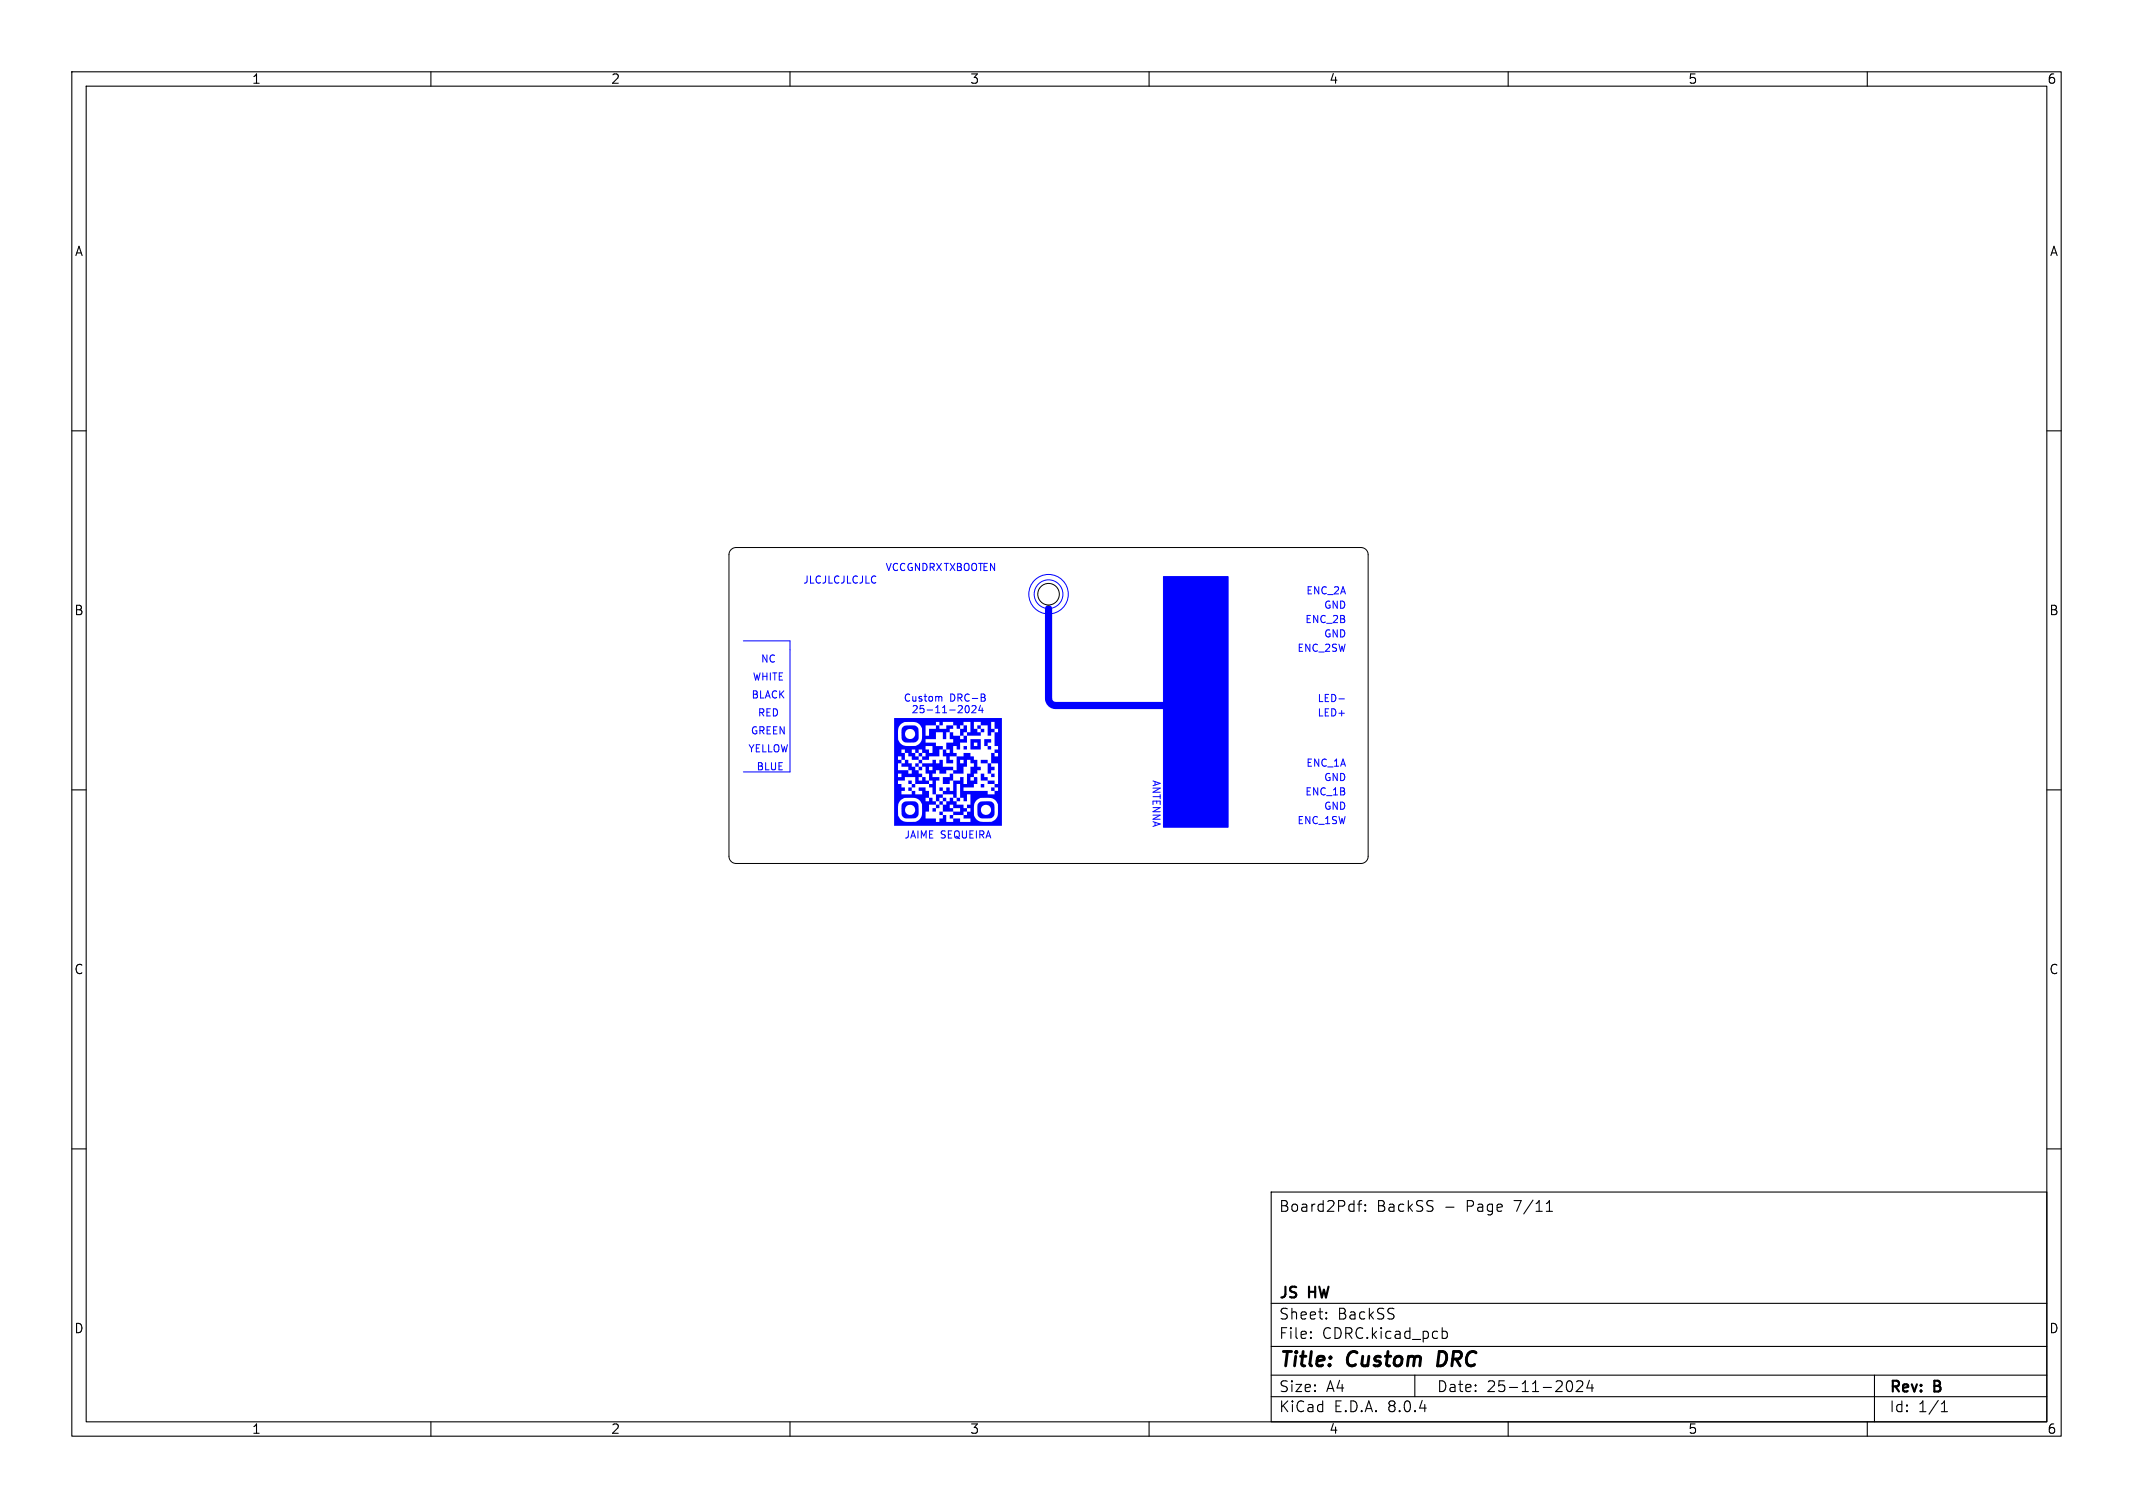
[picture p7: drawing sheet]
<svg xmlns="http://www.w3.org/2000/svg" width="297mm" height="210mm" viewBox="0 0 297 210" stroke-linecap="round" stroke-linejoin="round" font-family="sans-serif">
<path d="M146 84.7v12.6a1 1 0 0 0 1 1h15" fill="none" stroke="#00f" stroke-width="1"/>
<g fill="none" stroke="#00f" stroke-width=".14">
<path d="M103.5 89.3h6.5v18.2h-6.5M130.9 97l.2 .1v.6M134.5 98.4l-.1 .1M134.9 98.4a.54 .54 0 0 1-.3 .9l-.2-.2M135.9 98.4v.3l-.6 .6h.6M136.5 98.2l-.2 .7h.6M136.8 98.6v.7M137 97.1l.2 .2-.1 .3-.1 .1M137 96.7l.1 .1-.1 .3M186.4 97.3h.8"/>
<circle cx="146" cy="82.7" r="2.75"/>
<circle cx="146" cy="82.7" r="2"/>
</g>
<path d="M162 80.3h9v34.9h-9z" fill="#00f" stroke="#00f" stroke-width=".14"/>
<g fill="#00f">
<path d="M138 109.7h.5v.4h-.5z"/>
<path d="M136.6 109.2h.4v.5h-.4z"/>
<path d="M134.2 103.9h.4v.5h-.4z"/>
<path d="M133.2 111.1h.5v.5h-.5z"/>
<path d="M130.8 109.7h.5v.4h-.5z"/>
<path d="M129.8 112.5h.5v.5h-.5z"/>
<path d="M127.9 104.9h.5v.4h-.5z"/>
<path d="M136.1 101h.5v.5h.4v.5h-.4v-.5h-.5z"/>
<path d="M131.3 108.2h.9v-.5h.5v1h-.5v.5h-.9z"/>
<path d="M135.1 102.9h1.5v.8h-.5v-.3h-.5v.5h.5v-.2h.5v.7h-1.5z"/>
<path d="M137 102.9h1v.5h-.5v.5h.5v.5h-.5v-.5h-.5z"/>
<path d="M136.6 107.7h.4v.5h.5v.5h1v.5h-1v-.5h-.9z"/>
<path d="M126.5 109.7h.5v.4h-.5z"/>
<path d="M126.5 108.7h.5v.5h.4v.5h-.4v-.5h-.5z"/>
<path d="M136.6 105.8h.9v.5h.5v.5h.5v.5h-.5v.4h.5v.5h-.5v-.5h-.5v-1.4h-.9z"/>
<path d="M132.2 102h.5v.5h1v.4h.5v-.4h-.5v-1h.5v-.5h.4v1h-.4v.5h.4v.9h-.9v1h-.5v-.5h-.5v1h.5v.4h-1v.5h.5v.5h-.9v-1h-.5v-.9h.5v.5h.4v-.5h-.4v-1h.9v-.5h-.5z"/>
<path d="M136.3 111.8a2.45 2.45 0 0 1 2 0 1.28 1.28 0 0 1 .2 1.1h-.5a.71 .71 0 0 0-1-.7 .71 .71 0 0 0-.2 1.2 .71 .71 0 0 0 1.2-.4v-.1h.5a.89 .89 0 0 1-.2 .9 .89 .89 0 0 1-1 .2 .87 .87 0 0 1-1.2-.5v-.7a1.11 1.11 0 0 1 .2-1z"/>
<path d="M125.7 101.2a2.45 2.45 0 0 1 2 0 1.28 1.28 0 0 1 .2 1.1h-.5a.71 .71 0 0 0-1-.7 .71 .71 0 0 0-.1 1.2 .71 .71 0 0 0 1.1-.4v-.1h.5a.89 .89 0 0 1-.2 .9 .89 .89 0 0 1-1 .2 .87 .87 0 0 1-1.1-.5l-.1-.7a1.11 1.11 0 0 1 .2-1z"/>
<path d="M125.7 111.8a2.45 2.45 0 0 1 2 0 1.28 1.28 0 0 1 .2 1.1h-.5a.71 .71 0 0 0-1-.7 .71 .71 0 0 0-.1 1.2 .71 .71 0 0 0 1.1-.4v-.1h.5a.89 .89 0 0 1-.2 .9 .89 .89 0 0 1-1 .2 .87 .87 0 0 1-1.1-.5l-.1-.7a1.11 1.11 0 0 1 .2-1z"/>
<path d="M132.2 113.5h.5v.5h-.5z"/>
<path d="M127.4 106.3h.5v.5h.5v-.5h-.5v-.5h.5v.5h1.4v-.5h.5v.5h.5v-.5h.5v1h1.4v.2h-2.9v-.2h-.4v.5h.4v-.3h2.9v.3h-.9v.4h-1v-.4h-.5v.4h-.5v.5h1v.5h-.5v1.9h1v.5h.5v.5h-.5v-.5h-.5v.5h.5v.5h.5v-.5h.4v-.5h.5v.5h.5v.5h1v.4h-1.5v-.4h-.5v.4h.5v.5h1v-.5h.9v.5h-.4v.5h-1.5v-.5h-1.4v-.9h-.5v-.5h-.5v-1h-.5v-.9h-.4v-.5h.4v-.5h-.4v-1h-.5v-.9h-.5v.5h-.5v-.5h-.5z"/>
<path d="M130.8 113h.5v.5h-.5z"/>
<path d="M130.3 112.1h.5v.4h-.5z"/>
<path d="M124.5 100h15v1.5h-1v-1h-.5v1h.5v.5h.5v-.5h.5v2.4h-1v-1.9h-.5v.5h-.5v-1.5h-.9v-.5h-1v1h.5v.5h.5v.5h-2v-.5h.5v-1.5h-.9v.5h-.5v.5h-.5v-.5h-.5v-.5h-1.4v.5h-.5v-.5h-.5v.5h.5v.3h-.5v-.3h-1.4v1.4h-.5v-.3a1.27 1.27 0 0 0-.4-1.2 1.66 1.66 0 0 0-1.4-.4 1.3 1.3 0 0 0-1.4 .7l-.2 .9a1.44 1.44 0 0 0 .6 1.6l.5 .2h.7a1.3 1.3 0 0 0 1.5-.7l.1-.8 1 .1v-1h.9v-.2h.5v.2h1v-.5h.9v.5h-.5v.5h-.4v.9h-.5v-.9h-1v.9h-1.4v.5h1.4v.5h1v.5h-1.5v-.5h-.9v.5h.5v.5h.4v-.5h1v.9h-1.4v.5h-1v-.5h.5v-.4h-.5v-.5h-.5v.5h-.5v-.5h-.4v.5h.4v.4h.5v.5h-.9v-.5h-.5v-.4h-.5v-.5h-.5v.5h.5v.9h-.5v-.5h-.5v.5h.5v.5h.5v-.5h.5v.5h.5v.5h.4v.5h-.9v-.5h-1v-.5h-.5v1h1.5v.4h.5v-.4h.9v.4h.5v.3h-2.9v-.3h-.5v.5h.5v-.2h2.9v.2h-.5v.5h.5v-.5h.5v.5h.5v.5h-2v-1h-1.4v.5h-1v.5h.5v.5h.5v.4h-.5v.5h1.5v-.5h.4v.5h1v-.5h-.5v-.4h1v.4h.5v1h-.5v.5h.5v-.5h.4v.5h.5v.5h-.9v.9h-1v-.3a1.27 1.27 0 0 0-.4-1.3 1.66 1.66 0 0 0-1.4-.3 1.3 1.3 0 0 0-1.4 .7l-.2 .9a1.42 1.42 0 0 0 .7 1.6l.9 .2a1.44 1.44 0 0 0 1.6-.6l.2-.4v-.5h1h-.5v1h1.4v.5h.5v-.5h.5v-.5h.5v1h.9v-.5h1v.5h1.4v-.5h-.9v-.5h.4v-.5h.5v-.5h-.5v-.4h.5v-1.5h-.5v1h-.4v-.5h-.5v-1.9h-.5v1.9h-.5v-.5h-1.4v-.5h.5v-.4h.4v.4h.5v-1.4h1v-.5h.5v1h.4v-1.5h.5v-.9h.5v-.5h-.5v-.5h-.5v.3h-.4v-.3h-.5v.5h.5v-.2h.4v.7h-.4v.9h-1.5v-.4h.5v-2h1v-.4h.9v.4h.5v.5h.5v1h.5v.5h-.5v.4h-.5v.5h.5v.3h-.5v-.3h-.5v.5h.5v-.2h.5v.7h-.5v.5h-1.4v.4h3.3v.5h1v-.5h.5v-.4h-.5v-.5h.5v-2.9h-1v-1.4h.5v.4h.5v-.4h-.5v-.5h.5v-.5h.5v9.1h-.5v-.3a1.27 1.27 0 0 0-.4-1.3 1.66 1.66 0 0 0-1.4-.3 1.3 1.3 0 0 0-1.5 .7l-.1 .9a1.42 1.42 0 0 0 .7 1.6l.9 .2a1.44 1.44 0 0 0 1.6-.6l.1-.4 .1-.5h.5v2h-15z"/>
</g>
<g fill="none" stroke="#000" stroke-width=".15">
<path d="M10 10h277v190h-277zM12 12h273v186h-273zM60 10v2M110 10v2M160 10v2M210 10v2M260 10v2M10 60h2M285 60h2M10 110h2M285 110h2M10 160h2"/>
<path d="M285 160h2M177 166h108v32h-108zM189 167.7h.6M189.6 167.2l-.3 .1-.1 .1v1.3M190.1 168.6h.1l-.1 .1M190.1 168.6h-.1l.1 .1M190.1 167.8v.1M190.1 168.6v.1M190.1 167.8h.1l-.1 .1M190.1 167.8h-.1l.1 .1M215.3 168.7h.9M215.5 167.6l.2-.4v1.5"/>
<path d="M60 198v2M110 198v2M160 198v2M177 194.5h108M177 191.5h108M177 187.5h108M177 181.5h108M182.5 186.3h.1l-.1 .1M182.5 186.3v.1M182.5 185.5v.1M182.5 185.5h.1l-.1 .1M184.7 183.6v.1"/>
<path d="M184.7 183.6h-.1l.1 .1M184.7 182.8v.1M184.7 182.8h-.1l.1 .1M197 191.5v3M200.8 184.9v1.5M200.8 185.5l.4-.1 .3 .3v.4l-.1 .2-.2 .1-.4-.1M210 198v2M218.3 192.4a.36 .36 0 0 1 .6 .2 .77 .77 0 0 1-.4 1.2l-.2-.1M219.5 192.4l.2-.1 .5 .1a.41 .41 0 0 1 .1 .5l-.8 .9h.9M221.3 192.2l-.3 1.1h.9M221.7 192.8v1M260 198v2"/>
<path d="M261 191.5v6.5M270.3 196.6h.9M270.3 195.5l.4-.4v1.5"/>
</g>
<path d="M200.4 188.2l-.2 2h.4" fill="none" stroke="#000" stroke-width=".4"/>
<g fill="none" stroke="#000" stroke-width=".14">
<path d="M101.8 76.5l.4-.2h.3h87a1 1 0 0 1 1 1v41.9a1 1 0 0 1-1 1h-87a1 1 0 0 1-1-1v-41.9l.1-.4z"/>
<circle cx="146" cy="82.7" r="1.5"/>
</g>
<g font-size="2.8">
<text x="178" y="190.9">Title:</text>
<text x="187.7" y="190.9">Custom</text>
<text x="201" y="190.9">DRC</text>
</g>
<g font-size="2.1">
<text x="178" y="169">Board2Pdf:</text>
<text x="191.7" y="169">BackSS</text>
<text x="201.2" y="169">-</text>
<text x="204.3" y="169">Page</text>
<text x="211.1" y="169">7/11</text>
<text x="178" y="184">Sheet:</text>
<text x="178" y="181.2">JS</text>
<text x="182.3" y="181.2">HW</text>
<text x="186.2" y="184">BackSS</text>
<text x="178" y="186.7">File:</text>
<text x="184.1" y="186.7">CDRC.kicad_pcb</text>
<text x="178" y="196.9">KiCad</text>
<text x="178" y="194.1">Size:</text>
<text x="184.7" y="194.1">A4</text>
<text x="185.7" y="196.9">E.D.A.</text>
<text x="193.3" y="196.9">8.0.4</text>
<text x="200" y="194.1">Date:</text>
<text x="207" y="194.1">25-11-2024</text>
<text x="263" y="194.3">Rev:</text>
<text x="263" y="196.9">Id:</text>
<text x="267.1" y="196.9">1/1</text>
<text x="269.4" y="194.3">B</text>
</g>
<g font-size="1.8">
<text x="35" y="11.9">1</text>
<text x="85" y="11.9">2</text>
<text x="135" y="11.9">3</text>
<text x="185" y="11.9">4</text>
<text x="235" y="11.9">5</text>
<text x="285" y="11.9">6</text>
<text x="10.3" y="35.9">A</text>
<text x="285.4" y="35.9">A</text>
<text x="10.3" y="85.9">B</text>
<text x="285.3" y="85.9">B</text>
<text x="10.3" y="135.9">C</text>
<text x="285.3" y="135.9">C</text>
<text x="10.3" y="185.9">D</text>
<text x="285.3" y="185.9">D</text>
<text x="35" y="199.9">1</text>
<text x="85" y="199.9">2</text>
<text x="135" y="199.9">3</text>
<text x="185" y="199.9">4</text>
<text x="235" y="199.9">5</text>
<text x="285" y="199.9">6</text>
</g>
<g font-size="1.4" fill="#00f">
<text x="111.8" y="81.4">JLCJLCJLCJLC</text>
<text x="123.3" y="79.7">VCCGNDRXTXBOOTEN</text>
<text x="181.9" y="82.9">ENC_2A</text>
<text x="181.7" y="86.9">ENC_2B</text>
<text x="184.4" y="84.9">GND</text>
<text x="184.4" y="88.9">GND</text>
<text x="104.8" y="94.9">WHITE</text>
<text x="105.9" y="92.4">NC</text>
<text x="180.6" y="90.9">ENC_2SW</text>
<text x="104.6" y="97.4">BLACK</text>
<text x="105.5" y="99.9">RED</text>
<text x="125.8" y="97.9">Custom</text>
<text x="126.9" y="99.5">25-11-2024</text>
<text x="132.2" y="97.9">DRC-B</text>
<text x="183.4" y="97.9">LED-</text>
<text x="183.4" y="99.9">LED+</text>
<text x="104.2" y="104.9">YELLOW</text>
<text x="104.5" y="102.4">GREEN</text>
<text x="105.3" y="107.4">BLUE</text>
<text x="181.9" y="106.9">ENC_1A</text>
<text x="160.4" y="108.6" transform="rotate(90 160.4 108.6)">ANTENNA</text>
<text x="181.7" y="110.9">ENC_1B</text>
<text x="184.4" y="112.9">GND</text>
<text x="184.4" y="108.9">GND</text>
<text x="125.9" y="116.9">JAIME SEQUEIRA</text>
<text x="180.6" y="114.9">ENC_1SW</text>
</g>
</svg>
